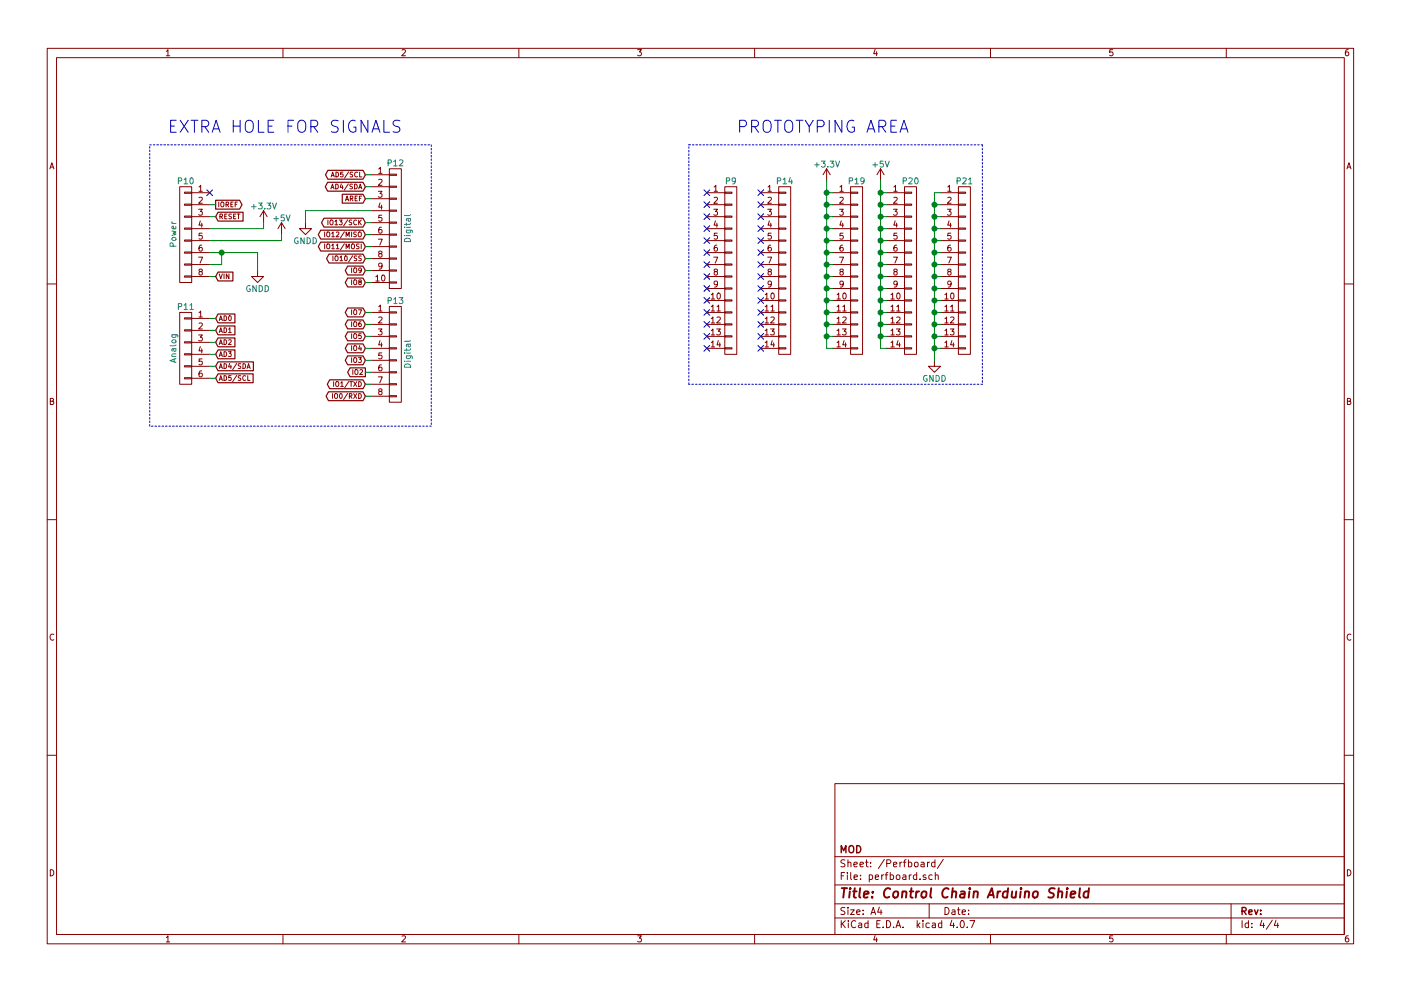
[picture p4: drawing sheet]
EESchema Schematic File Version 2
LIBS:conn
LIBS:device
LIBS:interface
LIBS:power
LIBS:transistors
LIBS:control-chain-arduino-shield-cache
EELAYER 25 0
EELAYER END
$Descr A4 11693 8268
encoding utf-8
Sheet 4 4
Title "Control Chain Arduino Shield"
Date ""
Rev ""
Comp "MOD"
Comment1 ""
Comment2 ""
Comment3 ""
Comment4 ""
$EndDescr
$Comp
L CONN_01X14 P9
U 1 1
P 6100 2250
F 0 "P9" H 6100 3000 50  0000 C CNN
F 1 "~" V 6200 2250 50  0000 C CNN
F 2 "Socket_Arduino_Uno:Perfboard" V 6100 2250 60  0001 C CNN
F 3 "" H 6100 2250 60  0000 C CNN
	1    6100 2250
	1    0    0    -1  
$EndComp
NoConn ~ 5900 1600
NoConn ~ 5900 1700
NoConn ~ 5900 1800
NoConn ~ 5900 1900
NoConn ~ 5900 2000
NoConn ~ 5900 2100
NoConn ~ 5900 2200
NoConn ~ 5900 2300
NoConn ~ 5900 2400
NoConn ~ 5900 2500
NoConn ~ 5900 2600
NoConn ~ 5900 2700
NoConn ~ 5900 2800
NoConn ~ 5900 2900
NoConn ~ 1750 1600
Text GLabel 1800 2650 2    40   Input ~ 0
AD0
Text GLabel 1800 2750 2    40   Input ~ 0
AD1
Text GLabel 1800 2850 2    40   Input ~ 0
AD2
Text GLabel 1800 2950 2    40   Input ~ 0
AD3
Text GLabel 1800 3050 2    40   Input ~ 0
AD4/SDA
Text GLabel 1800 3150 2    40   Input ~ 0
AD5/SCL
Text GLabel 1800 1800 2    40   Input ~ 0
RESET
Text GLabel 3050 3300 0    40   BiDi ~ 0
IO0/RXD
Text GLabel 3050 3200 0    40   BiDi ~ 0
IO1/TXD
Text GLabel 3050 3100 0    40   Output ~ 0
IO2
Text GLabel 3050 3000 0    40   BiDi ~ 0
IO3
Text GLabel 3050 2900 0    40   BiDi ~ 0
IO4
Text GLabel 3050 2800 0    40   BiDi ~ 0
IO5
Text GLabel 3050 2700 0    40   BiDi ~ 0
IO6
Text GLabel 3050 2600 0    40   BiDi ~ 0
IO7
Text GLabel 3050 2350 0    40   BiDi ~ 0
IO8
Text GLabel 3050 2250 0    40   BiDi ~ 0
IO9
Text GLabel 3050 2150 0    40   BiDi ~ 0
IO10/SS
Text GLabel 3050 2050 0    40   BiDi ~ 0
IO11/MOSI
Text GLabel 3050 1950 0    40   BiDi ~ 0
IO12/MISO
Text GLabel 3050 1850 0    40   BiDi ~ 0
IO13/SCK
Text GLabel 3050 1650 0    40   Input ~ 0
AREF
Text GLabel 3050 1550 0    40   BiDi ~ 0
AD4/SDA
Text GLabel 3050 1450 0    40   BiDi ~ 0
AD5/SCL
Text GLabel 1800 1700 2    40   Output ~ 0
IOREF
$Comp
L CONN_01X08 P10
U 1 1
P 1550 1950
F 0 "P10" H 1550 2400 50  0000 C CNN
F 1 "Power" V 1650 1950 50  0000 C CNN
F 2 "Socket_Arduino_Uno:Socket_Strip_Arduino_1x08" V 1550 1950 60  0001 C CNN
F 3 "" H 1550 1950 60  0000 C CNN
	1    1550 1950
	-1   0    0    -1  
$EndComp
$Comp
L CONN_01X06 P11
U 1 1
P 1550 2900
F 0 "P11" H 1550 3250 50  0000 C CNN
F 1 "Analog" V 1650 2900 50  0000 C CNN
F 2 "Socket_Arduino_Uno:Socket_Strip_Arduino_1x06" V 1550 2900 60  0001 C CNN
F 3 "" H 1550 2900 60  0000 C CNN
	1    1550 2900
	-1   0    0    -1  
$EndComp
$Comp
L CONN_01X10 P12
U 1 1
P 3300 1900
F 0 "P12" H 3300 2450 50  0000 C CNN
F 1 "Digital" V 3400 1900 50  0000 C CNN
F 2 "Socket_Arduino_Uno:Socket_Strip_Arduino_1x10" V 3300 1900 60  0001 C CNN
F 3 "" H 3300 1900 60  0000 C CNN
	1    3300 1900
	1    0    0    -1  
$EndComp
$Comp
L CONN_01X08 P13
U 1 1
P 3300 2950
F 0 "P13" H 3300 3400 50  0000 C CNN
F 1 "Digital" V 3400 2950 50  0000 C CNN
F 2 "Socket_Arduino_Uno:Socket_Strip_Arduino_1x08" V 3300 2950 60  0001 C CNN
F 3 "" H 3300 2950 60  0000 C CNN
	1    3300 2950
	1    0    0    -1  
$EndComp
$Comp
L GNDD #PWR033
U 1 1
P 2550 1850
F 0 "#PWR033" H 2550 1600 50  0001 C CNN
F 1 "GNDD" H 2550 1700 50  0000 C CNN
F 2 "" H 2550 1850 60  0000 C CNN
F 3 "" H 2550 1850 60  0000 C CNN
	1    2550 1850
	1    0    0    -1  
$EndComp
$Comp
L GNDD #PWR034
U 1 1
P 2150 2250
F 0 "#PWR034" H 2150 2000 50  0001 C CNN
F 1 "GNDD" H 2150 2100 50  0000 C CNN
F 2 "" H 2150 2250 60  0000 C CNN
F 3 "" H 2150 2250 60  0000 C CNN
	1    2150 2250
	1    0    0    -1  
$EndComp
$Comp
L +5V #PWR035
U 1 1
P 2350 1950
F 0 "#PWR035" H 2350 1800 50  0001 C CNN
F 1 "+5V" H 2350 2090 50  0000 C CNN
F 2 "" H 2350 1950 60  0000 C CNN
F 3 "" H 2350 1950 60  0000 C CNN
	1    2350 1950
	1    0    0    -1  
$EndComp
$Comp
L +3.3V #PWR036
U 1 1
P 2200 1850
F 0 "#PWR036" H 2200 1700 50  0001 C CNN
F 1 "+3.3V" H 2200 1990 50  0000 C CNN
F 2 "" H 2200 1850 60  0000 C CNN
F 3 "" H 2200 1850 60  0000 C CNN
	1    2200 1850
	1    0    0    -1  
$EndComp
Text Notes 1400 1100 0    100  ~ 0
EXTRA HOLE FOR SIGNALS
$Comp
L CONN_01X14 P14
U 1 1
P 6550 2250
F 0 "P14" H 6550 3000 50  0000 C CNN
F 1 "~" V 6650 2250 50  0000 C CNN
F 2 "Socket_Arduino_Uno:Perfboard" V 6550 2250 60  0001 C CNN
F 3 "" H 6550 2250 60  0000 C CNN
	1    6550 2250
	1    0    0    -1  
$EndComp
NoConn ~ 6350 1600
NoConn ~ 6350 1700
NoConn ~ 6350 1800
NoConn ~ 6350 1900
NoConn ~ 6350 2000
NoConn ~ 6350 2100
NoConn ~ 6350 2200
NoConn ~ 6350 2300
NoConn ~ 6350 2400
NoConn ~ 6350 2500
NoConn ~ 6350 2600
NoConn ~ 6350 2700
NoConn ~ 6350 2800
NoConn ~ 6350 2900
$Comp
L CONN_01X14 P20
U 1 1
P 7600 2250
F 0 "P20" H 7600 3000 50  0000 C CNN
F 1 "~" V 7700 2250 50  0000 C CNN
F 2 "Pin_Headers:Pin_Header_Straight_1x14" V 7600 2250 60  0001 C CNN
F 3 "" H 7600 2250 60  0000 C CNN
	1    7600 2250
	1    0    0    -1  
$EndComp
$Comp
L CONN_01X14 P21
U 1 1
P 8050 2250
F 0 "P21" H 8050 3000 50  0000 C CNN
F 1 "~" V 8150 2250 50  0000 C CNN
F 2 "Pin_Headers:Pin_Header_Straight_1x14" V 8050 2250 60  0001 C CNN
F 3 "" H 8050 2250 60  0000 C CNN
	1    8050 2250
	1    0    0    -1  
$EndComp
Text Notes 6150 1100 0    100  ~ 0
PROTOTYPING AREA
$Comp
L CONN_01X14 P19
U 1 1
P 7150 2250
F 0 "P19" H 7150 3000 50  0000 C CNN
F 1 "~" V 7250 2250 50  0000 C CNN
F 2 "Pin_Headers:Pin_Header_Straight_1x14" V 7150 2250 60  0001 C CNN
F 3 "" H 7150 2250 60  0000 C CNN
	1    7150 2250
	1    0    0    -1  
$EndComp
$Comp
L GNDD #PWR037
U 1 1
P 7800 3000
F 0 "#PWR037" H 7800 2750 50  0001 C CNN
F 1 "GNDD" H 7800 2850 50  0000 C CNN
F 2 "" H 7800 3000 60  0000 C CNN
F 3 "" H 7800 3000 60  0000 C CNN
	1    7800 3000
	1    0    0    -1  
$EndComp
$Comp
L +5V #PWR038
U 1 1
P 7350 1500
F 0 "#PWR038" H 7350 1350 50  0001 C CNN
F 1 "+5V" H 7350 1640 50  0000 C CNN
F 2 "" H 7350 1500 60  0000 C CNN
F 3 "" H 7350 1500 60  0000 C CNN
	1    7350 1500
	1    0    0    -1  
$EndComp
$Comp
L +3.3V #PWR039
U 1 1
P 6900 1500
F 0 "#PWR039" H 6900 1350 50  0001 C CNN
F 1 "+3.3V" H 6900 1640 50  0000 C CNN
F 2 "" H 6900 1500 60  0000 C CNN
F 3 "" H 6900 1500 60  0000 C CNN
	1    6900 1500
	1    0    0    -1  
$EndComp
Wire Wire Line
	3100 1650 3050 1650
Wire Wire Line
	3100 1450 3050 1450
Wire Wire Line
	3100 1550 3050 1550
Wire Wire Line
	3100 2150 3050 2150
Wire Wire Line
	3100 1950 3050 1950
Wire Wire Line
	3100 1850 3050 1850
Wire Wire Line
	3100 2050 3050 2050
Wire Wire Line
	3100 2250 3050 2250
Wire Wire Line
	3100 2350 3050 2350
Wire Wire Line
	3100 3300 3050 3300
Wire Wire Line
	3100 3200 3050 3200
Wire Wire Line
	3100 3000 3050 3000
Wire Wire Line
	3100 2800 3050 2800
Wire Wire Line
	3100 2900 3050 2900
Wire Wire Line
	3100 3100 3050 3100
Wire Wire Line
	3100 2700 3050 2700
Wire Wire Line
	3100 2600 3050 2600
Wire Wire Line
	1750 2850 1800 2850
Wire Wire Line
	1750 3050 1800 3050
Wire Wire Line
	1750 3150 1800 3150
Wire Wire Line
	1750 2950 1800 2950
Wire Wire Line
	1750 2750 1800 2750
Wire Wire Line
	1750 2650 1800 2650
Wire Wire Line
	1750 1800 1800 1800
Wire Wire Line
	1750 1700 1800 1700
Wire Wire Line
	2550 1850 2550 1750
Wire Wire Line
	2550 1750 3100 1750
Wire Wire Line
	2150 2100 2150 2250
Wire Wire Line
	1750 2100 2150 2100
Wire Wire Line
	1750 2200 1850 2200
Wire Wire Line
	1850 2200 1850 2100
Connection ~ 1850 2100
Wire Wire Line
	1750 2300 1800 2300
Wire Wire Line
	1750 2000 2350 2000
Wire Wire Line
	2350 2000 2350 1950
Wire Wire Line
	1750 1900 2200 1900
Wire Wire Line
	2200 1900 2200 1850
Wire Notes Line
	1250 1200 3600 1200
Wire Notes Line
	3600 1200 3600 3550
Wire Notes Line
	3600 3550 1250 3550
Wire Notes Line
	1250 3550 1250 1200
Wire Notes Line
	5750 1200 8200 1200
Wire Notes Line
	8200 1200 8200 3200
Wire Notes Line
	8200 3200 5750 3200
Wire Notes Line
	5750 3200 5750 1200
Wire Wire Line
	7850 1600 7800 1600
Wire Wire Line
	7800 1600 7800 3000
Wire Wire Line
	7850 2900 7800 2900
Connection ~ 7800 2900
Wire Wire Line
	7850 2800 7800 2800
Connection ~ 7800 2800
Wire Wire Line
	7850 2700 7800 2700
Connection ~ 7800 2700
Wire Wire Line
	7850 2600 7800 2600
Connection ~ 7800 2600
Wire Wire Line
	7850 2500 7800 2500
Connection ~ 7800 2500
Wire Wire Line
	7850 2400 7800 2400
Connection ~ 7800 2400
Wire Wire Line
	7850 2300 7800 2300
Connection ~ 7800 2300
Wire Wire Line
	7850 2200 7800 2200
Connection ~ 7800 2200
Wire Wire Line
	7850 2100 7800 2100
Connection ~ 7800 2100
Wire Wire Line
	7850 2000 7800 2000
Connection ~ 7800 2000
Wire Wire Line
	7850 1900 7800 1900
Connection ~ 7800 1900
Wire Wire Line
	7850 1800 7800 1800
Connection ~ 7800 1800
Wire Wire Line
	7850 1700 7800 1700
Connection ~ 7800 1700
Wire Wire Line
	6900 1500 6900 2900
Wire Wire Line
	6900 2900 6950 2900
Wire Wire Line
	6950 2800 6900 2800
Connection ~ 6900 2800
Wire Wire Line
	6950 2700 6900 2700
Connection ~ 6900 2700
Wire Wire Line
	6950 2600 6900 2600
Connection ~ 6900 2600
Wire Wire Line
	6950 2500 6900 2500
Connection ~ 6900 2500
Wire Wire Line
	6950 2400 6900 2400
Connection ~ 6900 2400
Wire Wire Line
	6950 2300 6900 2300
Connection ~ 6900 2300
Wire Wire Line
	6950 2200 6900 2200
Connection ~ 6900 2200
Wire Wire Line
	6950 2100 6900 2100
Connection ~ 6900 2100
Wire Wire Line
	6950 2000 6900 2000
Connection ~ 6900 2000
Wire Wire Line
	6950 1900 6900 1900
Connection ~ 6900 1900
Wire Wire Line
	6950 1800 6900 1800
Connection ~ 6900 1800
Wire Wire Line
	6950 1700 6900 1700
Connection ~ 6900 1700
Wire Wire Line
	6950 1600 6900 1600
Connection ~ 6900 1600
Wire Wire Line
	7350 1500 7350 2900
Wire Wire Line
	7350 2900 7400 2900
Wire Wire Line
	7400 2800 7350 2800
Connection ~ 7350 2800
Wire Wire Line
	7400 2700 7350 2700
Connection ~ 7350 2700
Wire Wire Line
	7400 2600 7350 2600
Connection ~ 7350 2600
Wire Wire Line
	7400 2500 7350 2500
Connection ~ 7350 2500
Wire Wire Line
	7400 2400 7350 2400
Connection ~ 7350 2400
Wire Wire Line
	7400 2300 7350 2300
Connection ~ 7350 2300
Wire Wire Line
	7400 2200 7350 2200
Connection ~ 7350 2200
Wire Wire Line
	7400 2100 7350 2100
Connection ~ 7350 2100
Wire Wire Line
	7400 2000 7350 2000
Connection ~ 7350 2000
Wire Wire Line
	7400 1900 7350 1900
Connection ~ 7350 1900
Wire Wire Line
	7400 1800 7350 1800
Connection ~ 7350 1800
Wire Wire Line
	7400 1700 7350 1700
Connection ~ 7350 1700
Wire Wire Line
	7400 1600 7350 1600
Connection ~ 7350 1600
Text GLabel 1800 2300 2    40   Input ~ 0
VIN
$EndSCHEMATC
